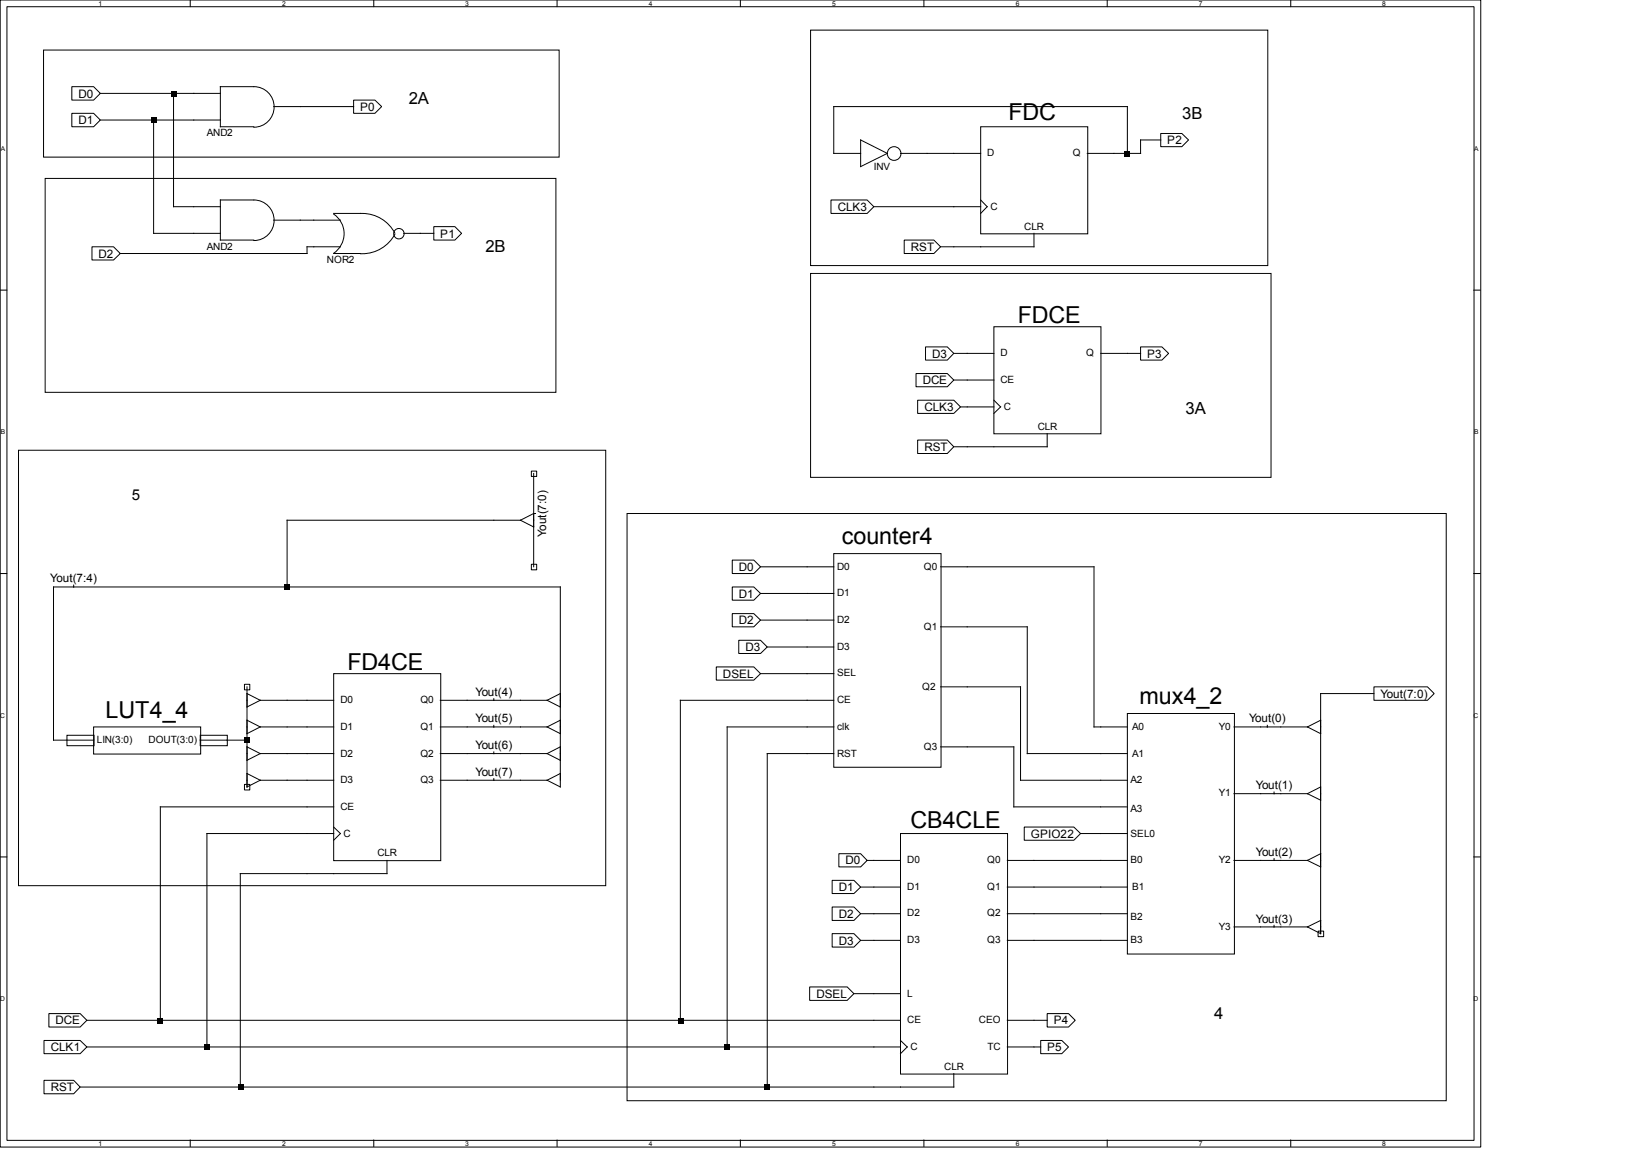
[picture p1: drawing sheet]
<svg xmlns="http://www.w3.org/2000/svg" width="297mm" height="210mm" viewBox="0 0 297 210" stroke-linecap="round" stroke-linejoin="round" font-family="sans-serif">
<g fill="none" stroke="#000" stroke-width=".18">
<path d="M0 0h270.5v209.5h-270.5zM1.3 1.2h268v207.1h-268zM13.1 15.8h4l1.2 1.3-1.2 1.2h-4zM18.3 17.1h22M31.7 17.1v20.7h8.6M34.8 0v1.2M46.4 15.8h-6.1v7.4h6.1M46.4 15.8a3.7 3.7 0 0 1 3.7 3.8 3.7 3.7 0 0 1-3.7 3.6M50 19.5h14.6M64.6 18.3h3.9l1.2 1.2-1.2 1.2h-3.9zM68.3 0v1.2M101.8 0v1.2"/>
<path d="M135.3 0v1.2M168.8 0v1.2M202.3 0v1.2M235.8 0v1.2M13.1 20.7h4l1.2 1.2-1.2 1.3h-4zM18.3 21.9h22M28.1 21.9v20.7h12.2M46.4 36.5h-6.1v7.4h6.1M46.4 36.5a3.7 3.7 0 0 1 3.7 3.8 3.7 3.7 0 0 1-3.7 3.6M61 39.1a4.3 4.3 0 0 1 0 7.2M61 39h4.8M65.9 39a6.8 6.8 0 0 1 6.2 3.6"/>
<path d="M151.8 36.5h6.6l1.2 1.3-1.2 1.2h-6.6zM157.2 28h-4.9v-8.5h53.6v8.5M157.2 25.6l4.9 2.4-4.9 2.4zM159.6 37.8h19.6M164.5 28h14.7M179.2 23.2h19.5v19.5h-19.5zM179.2 36.5l1.1 1.3-1.1 1.2M212 24.4h3.9l1.2 1.2-1.2 1.2h-3.9zM212 25.6h-3.6v2.4h-9.8M0 53h1.3M16.8 45.1h3.9l1.3 1.2-1.3 1.2h-3.9zM50 40.2h12.2"/>
<path d="M61 46.3h4.8M62.2 45.1h-6.1v1.2h-34.1M72.1 42.8a6.8 6.8 0 0 1-6.2 3.6M73.7 42.6h5.5M79.2 41.4h3.9l1.2 1.2-1.2 1.3h-3.9zM165.2 43.9h5.4l1.2 1.2-1.2 1.2h-5.4zM181.6 59.7h19.5v19.5h-19.5zM188.9 42.6v2.5h-17.1M269.2 53h1.2M167.3 68.2h5.8l1.1 1.2-1.1 1.3h-5.8zM167.6 73.1h6.6l1.3 1.2-1.3 1.2h-6.6zM169.1 63.4h4l1.1 1.2-1.1 1.2h-4z"/>
<path d="M174.2 64.6h7.4M174.2 69.4h7.4M175.5 74.3h6.1M181.6 73.1l1.2 1.2-1.2 1.2M191.3 79.2v2.4h-17.1M201.1 64.6h7.3M208.4 63.4h3.9l1.2 1.2-1.2 1.2h-3.9zM95.1 95l2.4 1.3M95.1 95h-42.7v12.2M97.1 86.1h.9v.9h-.9zM97.5 86.5v17M97.8 93.8h-.3l-2.4 1.2"/>
<path d="M167.6 80.4h5.5l1.1 1.2-1.1 1.2h-5.5zM0 104.8h1.3M13.5 106.9v.3M97.1 103.1h.9v1h-.9zM133.8 112.1h3.9l1.2 1.2-1.2 1.2h-3.9zM133.8 107.2h3.9l1.2 1.2-1.2 1.2h-3.9zM133.8 102.3h3.9l1.2 1.2-1.2 1.3h-3.9zM135 117h3.9l1.3 1.2-1.3 1.2h-3.9zM138.9 103.5h13.4M138.9 113.3h13.4M138.9 108.4h13.4M140.2 118.2h12.1"/>
<path d="M152.3 101.1h19.6v39.1h-19.6zM171.8 103.5h28.1v29.3h6M171.8 114.5h15.9v23.2h18.2M269.2 104.8h1.2M12.2 134.3h5v1.9h-5zM17.1 132.8h19.6v5h-19.6zM17.1 135.2h-7.3v-28h92.6v36.6l-2.5-1.3M36.6 134.3h4.9v1.9h-4.9zM36.6 135.2h8.5M44.7 125h.9v1h-.9zM45.1 125.5v18.3l2.4-1.3M45.1 126.7l2.4 1.2"/>
<path d="M45.1 131.6l2.4 1.2M45.1 136.4l2.4 1.3M47.5 127.9l-2.4 1.3M47.5 127.9h13.5M47.5 132.8l-2.4 1.2M47.5 132.8h13.5M47.5 137.7l-2.4 1.2M47.5 137.7h13.5M61 123.1h19.5v34.1h-19.5zM80.4 127.9h19.5M80.4 132.8h19.5M80.4 137.7h19.5"/>
<path d="M90.2 127.6v.3M90.2 132.5v.3M90.2 137.4v.3M99.9 137.7l2.5 1.2M99.9 132.8l2.5 1.2M99.9 127.9l2.5 1.3M102.4 136.4l-2.5 1.3M102.4 131.6l-2.5 1.2M102.4 126.7l-2.5 1.2M130.8 121.8h6.9l1.2 1.3-1.2 1.1h-6.9zM138.9 123.1h13.4M152.3 127.9h-28v58.5"/>
<path d="M152.3 132.8h-19.5v58.5M152.3 137.7h-12.1v60.9M171.8 125.5h14.6v17h19.5M171.8 136.4h13.4v11h20.7M205.9 130.3h19.6v44h-19.6zM225.4 132.8h13.4M231.5 132.5v.3M238.8 132.8l2.5 1.2M241.3 131.6l-2.5 1.2M251 125.5h9.8l1.2 1.2-1.2 1.2h-9.8zM251 126.7h-9.7v43.9l-2.5-1.3M0 156.5h1.3"/>
<path d="M44.7 143.3h.9v1h-.9zM45.1 141.3l2.4 1.2M47.5 142.5h13.5M61 152.3h-23.2v39M61 147.4h-31.7v39M61 151.1l1.2 1.2-1.2 1.2M70.7 157.2v2.4h-26.8v39M80.4 142.5h19.5M90.2 142.2v.3M102.4 141.3l-2.5 1.2M153.2 156h4l1.2 1.2-1.2 1.2h-4zM158.4 157.2h6.1"/>
<path d="M164.5 152.3h19.6v43.9h-19.6zM184 157.2h21.9M187.1 151.1h9.1l1.2 1.2-1.2 1.2h-9.1zM197.4 152.3h8.5M225.4 157.2h13.4M225.4 145h13.4M232.7 144.7v.3M232.7 156.8v.4M238.8 145l2.5 1.2M238.8 157.2l2.5 1.2M241.3 143.8l-2.5 1.2M241.3 156l-2.5 1.2"/>
<path d="M269.2 156.5h1.2M152 160.8h4l1.2 1.3-1.2 1.1h-4zM152 165.7h4l1.2 1.2-1.2 1.2h-4zM152 170.6h4l1.2 1.2-1.2 1.2h-4zM157.2 162.1h7.3M157.2 166.9h7.3M157.2 171.8h7.3M184 162.1h21.9M184 166.9h21.9M184 171.8h21.9M225.4 169.3h13.4M232.7 169v.3"/>
<path d="M240.8 170.1h1v1h-1zM241.3 168.1l-2.5 1.2M8 190.1h6.6l1.3 1.2-1.3 1.2h-6.6zM8 197.4h5.5l1.1 1.2-1.1 1.2h-5.5zM8.9 185.2h5.7l1.3 1.2-1.3 1.2h-5.7zM15.9 186.4h148.6M15.9 191.3h148.6M147.9 180.3h6.9l1.2 1.2-1.2 1.3h-6.9zM156 181.5h8.5M164.5 190.1l1.2 1.2-1.2 1.2M174.2 196.1v2.5h-159.6M184 186.4h7.3"/>
<path d="M184 191.3h6.1M190.1 190.1h3.9l1.2 1.2-1.2 1.2h-3.9zM191.3 185.2h3.9l1.2 1.2-1.2 1.2h-3.9zM34.8 208.2v1.3M68.3 208.2v1.3M101.8 208.2v1.3M135.3 208.2v1.3M168.8 208.2v1.3M202.3 208.2v1.3M235.8 208.2v1.3"/>
<circle cx="163.3" cy="28" r="1.25"/>
<circle cx="72.9" cy="42.7" r=".96"/>
</g>
<path d="M8 9.1h94.1v19.6h-94.1zM148.1 5.5h83.5v43h-83.5zM8.3 32.6h93.3v39.1h-93.3zM148.1 50h84.1v37.2h-84.1zM3.4 82.3h107.3v79.5h-107.3zM114.6 93.8h149.6v107.3h-149.6z" fill="none" stroke="#010101" stroke-width=".18"/>
<g fill="#000">
<path d="M31.2 16.6h1.1v1h-1.1z" fill-rule="evenodd"/>
<path d="M27.6 21.5h1v1h-1z" fill-rule="evenodd"/>
<path d="M205.5 27.6h1v1h-1z" fill-rule="evenodd"/>
<path d="M52 106.8h1v.9h-1z" fill-rule="evenodd"/>
<path d="M44.7 134.8h.9v1h-.9z" fill-rule="evenodd"/>
<path d="M28.8 185.9h1v1h-1z" fill-rule="evenodd"/>
<path d="M37.3 190.8h1.1v1h-1.1z" fill-rule="evenodd"/>
<path d="M43.4 198.1h1v1h-1z" fill-rule="evenodd"/>
<path d="M123.9 185.9h.9v1h-.9z" fill-rule="evenodd"/>
<path d="M132.4 190.8h1v1h-1z" fill-rule="evenodd"/>
<path d="M139.7 198.1h1v1h-1z" fill-rule="evenodd"/>
</g>
<g font-size="4.3">
<text x="184.2" y="21.8">FDC</text>
<text x="185.9" y="59">FDCE</text>
<text x="153.8" y="99.4">counter4</text>
<text x="63.5" y="122.4">FD4CE</text>
<text x="19.3" y="131.1">LUT4_4</text>
<text x="208.1" y="128.7">mux4_2</text>
<text x="166.3" y="151.3">CB4CLE</text>
</g>
<g font-size="3" fill="#010101">
<text x="74.7" y="19">2A</text>
<text x="216" y="21.7">3B</text>
<text x="88.7" y="46.1">2B</text>
<text x="216.6" y="75.6">3A</text>
<text x="221.8" y="186.2">4</text>
</g>
<text font-size="2.7" fill="#010101" x="24.1" y="91.4">5</text>
<g font-size="2.1">
<text x="14.3" y="17.8">D0</text>
<text x="14.3" y="22.7">D1</text>
<text x="65.8" y="20.2">P0</text>
<text x="213.2" y="26.3">P2</text>
<text x="153" y="38.5">CLK3</text>
<text x="18" y="47.1">D2</text>
<text x="80.4" y="43.4">P1</text>
<text x="166.4" y="45.8">RST</text>
<text x="170.3" y="65.3">D3</text>
<text x="209.6" y="65.3">P3</text>
<text x="168.6" y="70.2">DCE</text>
<text x="168.9" y="75.1">CLK3</text>
<text x="168.9" y="82.4">RST</text>
<text x="99.8" y="98.1" transform="rotate(-90 99.8 98.1)">Yout(7:0)</text>
<text x="9.2" y="106.4">Yout(7:4)</text>
<text x="135" y="104.3">D0</text>
<text x="135" y="109.2">D1</text>
<text x="135" y="114">D2</text>
<text x="136.2" y="119">D3</text>
<text x="132.1" y="123.8">DSEL</text>
<text x="86.9" y="132">Yout(5)</text>
<text x="86.9" y="127.1">Yout(4)</text>
<text x="228.2" y="132">Yout(0)</text>
<text x="252.2" y="127.5">Yout(7:0)</text>
<text x="86.9" y="136.8">Yout(6)</text>
<text x="86.9" y="141.7">Yout(7)</text>
<text x="229.4" y="144.1">Yout(1)</text>
<text x="188.3" y="153">GPIO22</text>
<text x="154.5" y="157.9">D0</text>
<text x="229.4" y="156.3">Yout(2)</text>
<text x="153.2" y="162.8">D1</text>
<text x="153.2" y="167.7">D2</text>
<text x="153.2" y="172.6">D3</text>
<text x="229.4" y="168.5">Yout(3)</text>
<text x="149.1" y="182.3">DSEL</text>
<text x="10.2" y="187.2">DCE</text>
<text x="192.5" y="187.2">P4</text>
<text x="9.3" y="192">CLK1</text>
<text x="191.3" y="192">P5</text>
<text x="9.3" y="199.3">RST</text>
</g>
<g font-size="1.8">
<text x="37.8" y="24.9">AND2</text>
<text x="180.3" y="28.6">D</text>
<text x="196" y="28.6">Q</text>
<text x="159.6" y="31">INV</text>
<text x="181" y="38.3">C</text>
<text x="187.1" y="42">CLR</text>
<text x="37.8" y="45.6">AND2</text>
<text x="59.7" y="48">NOR2</text>
<text x="182.8" y="65.1">D</text>
<text x="198.4" y="65.1">Q</text>
<text x="182.8" y="70">CE</text>
<text x="183.4" y="74.8">C</text>
<text x="189.6" y="78.5">CLR</text>
<text x="152.9" y="104.1">D0</text>
<text x="168.8" y="104.1">Q0</text>
<text x="152.9" y="109">D1</text>
<text x="152.9" y="113.8">D2</text>
<text x="152.9" y="118.7">D3</text>
<text x="168.8" y="115.1">Q1</text>
<text x="152.9" y="123.6">SEL</text>
<text x="62.2" y="128.4">D0</text>
<text x="76.8" y="128.4">Q0</text>
<text x="152.9" y="128.4">CE</text>
<text x="168.5" y="126">Q2</text>
<text x="17.7" y="135.8">LIN(3:0)</text>
<text x="27.1" y="135.8">DOUT(3:0)</text>
<text x="62.2" y="133.3">D1</text>
<text x="76.8" y="133.3">Q1</text>
<text x="152.9" y="133.3">clk</text>
<text x="168.8" y="137">Q3</text>
<text x="206.8" y="133.3">A0</text>
<text x="222.6" y="133.3">Y0</text>
<text x="62.2" y="138.2">D2</text>
<text x="62.2" y="143.1">D3</text>
<text x="76.8" y="143.1">Q3</text>
<text x="76.8" y="138.2">Q2</text>
<text x="152.9" y="138.2">RST</text>
<text x="206.5" y="143.1">A2</text>
<text x="206.8" y="138.2">A1</text>
<text x="62.2" y="148">CE</text>
<text x="206.5" y="148.3">A3</text>
<text x="222.6" y="145.5">Y1</text>
<text x="62.8" y="152.8">C</text>
<text x="206.5" y="152.8">SEL0</text>
<text x="69" y="156.5">CLR</text>
<text x="165.7" y="157.7">D0</text>
<text x="180.3" y="157.7">Q0</text>
<text x="206.5" y="157.7">B0</text>
<text x="222.6" y="157.7">Y2</text>
<text x="165.7" y="162.6">D1</text>
<text x="165.7" y="167.4">D2</text>
<text x="180.3" y="162.6">Q1</text>
<text x="180.3" y="167.4">Q2</text>
<text x="206.8" y="162.6">B1</text>
<text x="165.7" y="172.3">D3</text>
<text x="180.3" y="172.3">Q3</text>
<text x="206.5" y="172.3">B3</text>
<text x="206.5" y="168.1">B2</text>
<text x="222.6" y="169.9">Y3</text>
<text x="165.7" y="182.1">L</text>
<text x="165.7" y="186.9">CE</text>
<text x="166.3" y="191.8">C</text>
<text x="178.8" y="186.9">CEO</text>
<text x="180.4" y="191.8">TC</text>
<text x="172.5" y="195.5">CLR</text>
</g>
<g font-size="1.2">
<text x="18" y="1.1">1</text>
<text x="51.5" y="1.1">2</text>
<text x="85" y="1.1">3</text>
<text x="118.5" y="1.1">4</text>
<text x="152" y="1.1">5</text>
<text x="185.5" y="1.1">6</text>
<text x="219" y="1.1">7</text>
<text x="252.5" y="1.1">8</text>
<text x=".1" y="27.6">A</text>
<text x="269.3" y="27.6">A</text>
<text x=".1" y="79.3">B</text>
<text x="269.3" y="79.3">B</text>
<text x="0" y="131.1">C</text>
<text x="269.2" y="131.1">C</text>
<text x="0" y="182.9">D</text>
<text x="269.2" y="182.9">D</text>
<text x="18" y="209.3">1</text>
<text x="51.5" y="209.3">2</text>
<text x="85" y="209.3">3</text>
<text x="118.5" y="209.3">4</text>
<text x="152" y="209.3">5</text>
<text x="185.5" y="209.3">6</text>
<text x="219" y="209.3">7</text>
<text x="252.5" y="209.3">8</text>
</g>
</svg>
